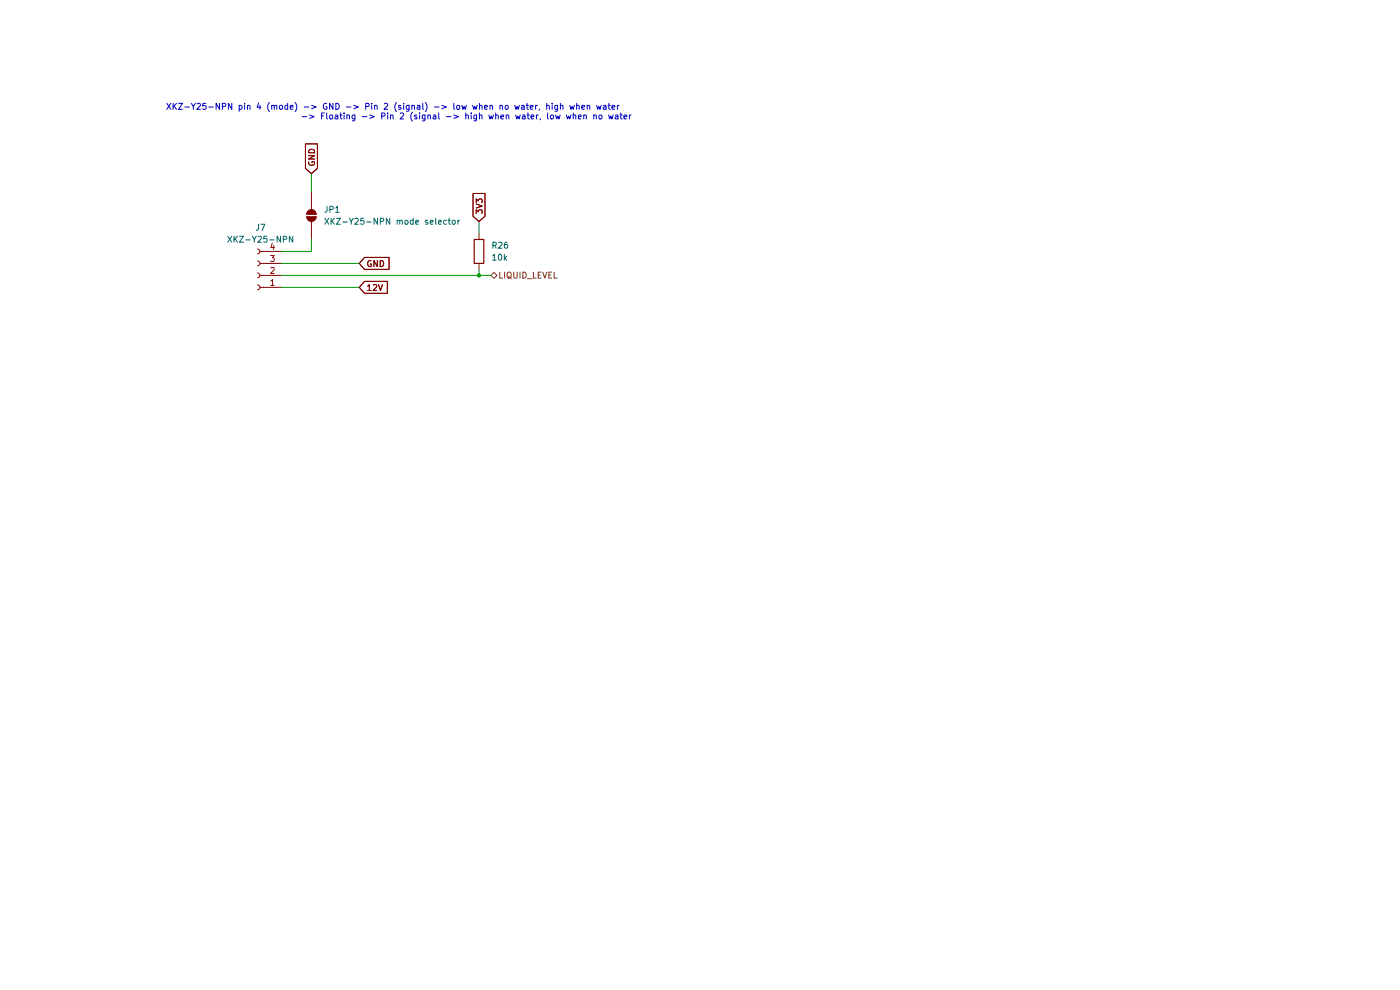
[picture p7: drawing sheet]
(kicad_sch
 (version 20260306)
 (generator "eeschema")
 (generator_version "10.0")
 (paper "A4")
 (lib_symbols
  (symbol "Connector:Conn_01x04_Socket"
   (pin_names
    (offset 1.016) (hide yes)) (exclude_from_sim no) (in_bom yes) (on_board yes)
   (in_pos_files yes)
   (duplicate_pin_numbers_are_jumpers no)
   (property "Reference" "J" (at 0 5.08 0) (show_name no) (do_not_autoplace no) (effects (font (size 1.27 1.27))))
   (property "Value" "Conn_01x04_Socket" (at 0 -7.62 0) (show_name no) (do_not_autoplace no) (effects (font (size 1.27 1.27))))
   (property "Footprint" "" (at 0 0 0) (show_name no) (do_not_autoplace no) (hide yes) (effects (font (size 1.27 1.27))))
   (property "Datasheet" "" (at 0 0 0) (show_name no) (do_not_autoplace no) (hide yes) (effects (font (size 1.27 1.27))))
   (property "Description" "Generic connector, single row, 01x04, script generated" (at 0 0 0) (show_name no) (do_not_autoplace no) (hide yes) (effects (font (size 1.27 1.27))))
   (property "ki_locked" "" (at 0 0 0) (show_name no) (do_not_autoplace no) (effects (font (size 1.27 1.27))))
   (symbol "Conn_01x04_Socket_1_1"
    (polyline (pts (xy -1.27 2.54) (xy -0.508 2.54)) (stroke (width 0.1524) (type default)) (fill (type none)))
    (polyline (pts (xy -1.27 0) (xy -0.508 0)) (stroke (width 0.1524) (type default)) (fill (type none)))
    (polyline (pts (xy -1.27 -2.54) (xy -0.508 -2.54)) (stroke (width 0.1524) (type default)) (fill (type none)))
    (polyline (pts (xy -1.27 -5.08) (xy -0.508 -5.08)) (stroke (width 0.1524) (type default)) (fill (type none)))
    (arc (start 0 2.032) (mid -0.5058 2.54) (end 0 3.048) (stroke (width 0.1524) (type default)) (fill (type none)))
    (arc (start 0 -0.508) (mid -0.5058 0) (end 0 0.508) (stroke (width 0.1524) (type default)) (fill (type none)))
    (arc (start 0 -3.048) (mid -0.5058 -2.54) (end 0 -2.032) (stroke (width 0.1524) (type default)) (fill (type none)))
    (arc (start 0 -5.588) (mid -0.5058 -5.08) (end 0 -4.572) (stroke (width 0.1524) (type default)) (fill (type none)))
    (pin passive line (at -5.08 2.54 0) (length 3.81) (name "Pin_1" (effects (font (size 1.27 1.27)))) (number "1" (effects (font (size 1.27 1.27)))))
    (pin passive line (at -5.08 0 0) (length 3.81) (name "Pin_2" (effects (font (size 1.27 1.27)))) (number "2" (effects (font (size 1.27 1.27)))))
    (pin passive line (at -5.08 -2.54 0) (length 3.81) (name "Pin_3" (effects (font (size 1.27 1.27)))) (number "3" (effects (font (size 1.27 1.27)))))
    (pin passive line (at -5.08 -5.08 0) (length 3.81) (name "Pin_4" (effects (font (size 1.27 1.27)))) (number "4" (effects (font (size 1.27 1.27))))))
   (embedded_fonts no))
  (symbol "Device:R"
   (pin_numbers (hide yes))
   (pin_names
    (offset 0)) (exclude_from_sim no) (in_bom yes) (on_board yes)
   (in_pos_files yes)
   (duplicate_pin_numbers_are_jumpers no)
   (property "Reference" "R" (at 2.032 0 90) (show_name no) (do_not_autoplace no) (effects (font (size 1.27 1.27))))
   (property "Value" "R" (at 0 0 90) (show_name no) (do_not_autoplace no) (effects (font (size 1.27 1.27))))
   (property "Footprint" "" (at -1.778 0 90) (show_name no) (do_not_autoplace no) (hide yes) (effects (font (size 1.27 1.27))))
   (property "Datasheet" "" (at 0 0 0) (show_name no) (do_not_autoplace no) (hide yes) (effects (font (size 1.27 1.27))))
   (property "Description" "Resistor" (at 0 0 0) (show_name no) (do_not_autoplace no) (hide yes) (effects (font (size 1.27 1.27))))
   (symbol "R_0_1"
    (rectangle (start -1.016 -2.54) (end 1.016 2.54) (stroke (width 0.254) (type default)) (fill (type none))))
   (symbol "R_1_1"
    (pin passive line (at 0 3.81 270) (length 1.27) (name "" (effects (font (size 1.27 1.27)))) (number "1" (effects (font (size 1.27 1.27)))))
    (pin passive line (at 0 -3.81 90) (length 1.27) (name "" (effects (font (size 1.27 1.27)))) (number "2" (effects (font (size 1.27 1.27))))))
   (embedded_fonts no))
  (symbol "Jumper:SolderJumper_2_Open"
   (pin_numbers (hide yes))
   (pin_names
    (offset 0) (hide yes)) (exclude_from_sim no) (in_bom no) (on_board yes)
   (in_pos_files yes)
   (duplicate_pin_numbers_are_jumpers no)
   (property "Reference" "JP" (at 0 2.032 0) (show_name no) (do_not_autoplace no) (effects (font (size 1.27 1.27))))
   (property "Value" "SolderJumper_2_Open" (at 0 -2.54 0) (show_name no) (do_not_autoplace no) (effects (font (size 1.27 1.27))))
   (property "Footprint" "" (at 0 0 0) (show_name no) (do_not_autoplace no) (hide yes) (effects (font (size 1.27 1.27))))
   (property "Datasheet" "" (at 0 -7.62 0) (show_name no) (do_not_autoplace no) (hide yes) (effects (font (size 1.27 1.27))))
   (property "Description" "Solder Jumper, 2-pole, open" (at 0 -5.08 0) (show_name no) (do_not_autoplace no) (hide yes) (effects (font (size 1.27 1.27))))
   (symbol "SolderJumper_2_Open_0_1"
    (polyline (pts (xy -0.254 1.016) (xy -0.254 -1.016)) (stroke (width 0.1524) (type default)) (fill (type none)))
    (arc (start -0.254 -1.016) (mid -1.2656 0) (end -0.254 1.016) (stroke (width 0.1524) (type default)) (fill (type outline)))
    (arc (start 0.254 1.016) (mid 1.2656 0) (end 0.254 -1.016) (stroke (width 0.1524) (type default)) (fill (type outline)))
    (polyline (pts (xy 0.254 1.016) (xy 0.254 -1.016)) (stroke (width 0.1524) (type default)) (fill (type none))))
   (symbol "SolderJumper_2_Open_1_1"
    (pin passive line (at -5.08 0 0) (length 3.81) (name "A" (effects (font (size 1.27 1.27)))) (number "1" (effects (font (size 1.27 1.27)))))
    (pin passive line (at 5.08 0 180) (length 3.81) (name "B" (effects (font (size 1.27 1.27)))) (number "2" (effects (font (size 1.27 1.27))))))
   (embedded_fonts no)))
 (text "XKZ-Y25-NPN pin 4 (mode) -> GND -> Pin 2 (signal) -> low when no water, high when water\n						 -> Floating -> Pin 2 (signal -> high when water, low when no water"
  (exclude_from_sim no)
  (at 83.312 23.876 0)
  (effects (font (size 1.27 1.27))))
 (junction
  (at 101.6 58.42)
  (diameter 0)
  (color 0 0 0 0))
 (wire
  (pts (xy 59.69 53.34) (xy 66.04 53.34))
  (stroke (width 0) (type default)))
 (wire
  (pts (xy 59.69 58.42) (xy 101.6 58.42))
  (stroke (width 0) (type default)))
 (wire
  (pts (xy 66.04 53.34) (xy 66.04 50.8))
  (stroke (width 0) (type default)))
 (wire
  (pts (xy 101.6 57.15) (xy 101.6 58.42))
  (stroke (width 0) (type default)))
 (wire
  (pts (xy 101.6 58.42) (xy 104.14 58.42))
  (stroke (width 0) (type default)))
 (wire
  (pts (xy 66.04 36.83) (xy 66.04 40.64))
  (stroke (width 0) (type default)))
 (wire
  (pts (xy 59.69 60.96) (xy 76.2 60.96))
  (stroke (width 0) (type default)))
 (wire
  (pts (xy 101.6 46.99) (xy 101.6 49.53))
  (stroke (width 0) (type default)))
 (wire
  (pts (xy 59.69 55.88) (xy 76.2 55.88))
  (stroke (width 0) (type default)))
 (global_label "GND"
  (shape input)
  (at 66.04 36.83 90)
  (effects (font (size 1.27 1.27)) (justify left))
  (property "Intersheetrefs" "${INTERSHEET_REFS}" (at 66.04 36.83 90) (hide yes) (show_name no) (do_not_autoplace no) (effects (font (size 1.27 1.27)))))
 (global_label "12V"
  (shape input)
  (at 76.2 60.96 0)
  (effects (font (size 1.27 1.27)) (justify left))
  (property "Intersheetrefs" "${INTERSHEET_REFS}" (at 76.2 60.96 0) (hide yes) (show_name no) (do_not_autoplace no) (effects (font (size 1.27 1.27)))))
 (global_label "GND"
  (shape input)
  (at 76.2 55.88 0)
  (effects (font (size 1.27 1.27)) (justify left))
  (property "Intersheetrefs" "${INTERSHEET_REFS}" (at 76.2 55.88 0) (hide yes) (show_name no) (do_not_autoplace no) (effects (font (size 1.27 1.27)))))
 (global_label "3V3"
  (shape input)
  (at 101.6 46.99 90)
  (effects (font (size 1.27 1.27)) (justify left))
  (property "Intersheetrefs" "${INTERSHEET_REFS}" (at 101.6 46.99 90) (hide yes) (show_name no) (do_not_autoplace no) (effects (font (size 1.27 1.27)))))
 (hierarchical_label "LIQUID_LEVEL"
  (shape bidirectional)
  (at 104.14 58.42 0)
  (effects (font (size 1.27 1.27)) (justify left)))
 (symbol
  (lib_id "Connector:Conn_01x04_Socket")
  (at 54.61 58.42 180)
  (unit 1)
  (body_style 1)
  (exclude_from_sim no)
  (in_bom yes)
  (on_board yes)
  (in_pos_files yes)
  (dnp no)
  (fields_autoplaced yes)
  (property "Reference" "J7" (at 55.245 48.26 0) (show_name no) (do_not_autoplace no) (effects (font (size 1.27 1.27))))
  (property "Value" "XKZ-Y25-NPN" (at 55.245 50.8 0) (show_name no) (do_not_autoplace no) (effects (font (size 1.27 1.27))))
  (property "Footprint" "Connector_JST:JST_XH_B4B-XH-A_1x04_P2.50mm_Vertical" (at 54.61 58.42 0) (hide yes) (show_name no) (do_not_autoplace no) (effects (font (size 1.27 1.27))))
  (property "Datasheet" "" (at 54.61 58.42 0) (hide yes) (show_name no) (do_not_autoplace no) (effects (font (size 1.27 1.27))))
  (property "Description" "Generic connector, single row, 01x04, script generated" (at 54.61 58.42 0) (hide yes) (show_name no) (do_not_autoplace no) (effects (font (size 1.27 1.27))))
  (pin "1")
  (pin "2")
  (pin "3")
  (pin "4"))
 (symbol
  (lib_id "Device:R")
  (at 101.6 53.34 0)
  (unit 1)
  (body_style 1)
  (exclude_from_sim no)
  (in_bom yes)
  (on_board yes)
  (in_pos_files yes)
  (dnp no)
  (fields_autoplaced yes)
  (property "Reference" "R26" (at 104.14 52.0699 0) (show_name no) (do_not_autoplace no) (effects (font (size 1.27 1.27)) (justify left)))
  (property "Value" "10k" (at 104.14 54.6099 0) (show_name no) (do_not_autoplace no) (effects (font (size 1.27 1.27)) (justify left)))
  (property "Footprint" "PCM_Resistor_SMD_AKL:R_0805_2012Metric_Pad1.20x1.40mm_HandSolder" (at 99.822 53.34 90) (hide yes) (show_name no) (do_not_autoplace no) (effects (font (size 1.27 1.27))))
  (property "Datasheet" "" (at 101.6 53.34 0) (hide yes) (show_name no) (do_not_autoplace no) (effects (font (size 1.27 1.27))))
  (property "Description" "Resistor" (at 101.6 53.34 0) (hide yes) (show_name no) (do_not_autoplace no) (effects (font (size 1.27 1.27))))
  (pin "1")
  (pin "2"))
 (symbol
  (lib_id "Jumper:SolderJumper_2_Open")
  (at 66.04 45.72 90)
  (unit 1)
  (body_style 1)
  (exclude_from_sim no)
  (in_bom no)
  (on_board yes)
  (in_pos_files yes)
  (dnp no)
  (fields_autoplaced yes)
  (property "Reference" "JP1" (at 68.58 44.4499 90) (show_name no) (do_not_autoplace no) (effects (font (size 1.27 1.27)) (justify right)))
  (property "Value" "XKZ-Y25-NPN mode selector" (at 68.58 46.9899 90) (show_name no) (do_not_autoplace no) (effects (font (size 1.27 1.27)) (justify right)))
  (property "Footprint" "Jumper:SolderJumper-2_P1.3mm_Open_Pad1.0x1.5mm" (at 66.04 45.72 0) (hide yes) (show_name no) (do_not_autoplace no) (effects (font (size 1.27 1.27))))
  (property "Datasheet" "" (at 73.66 45.72 0) (hide yes) (show_name no) (do_not_autoplace no) (effects (font (size 1.27 1.27))))
  (property "Description" "Solder Jumper, 2-pole, open" (at 71.12 45.72 0) (hide yes) (show_name no) (do_not_autoplace no) (effects (font (size 1.27 1.27))))
  (pin "2")
  (pin "1")))
